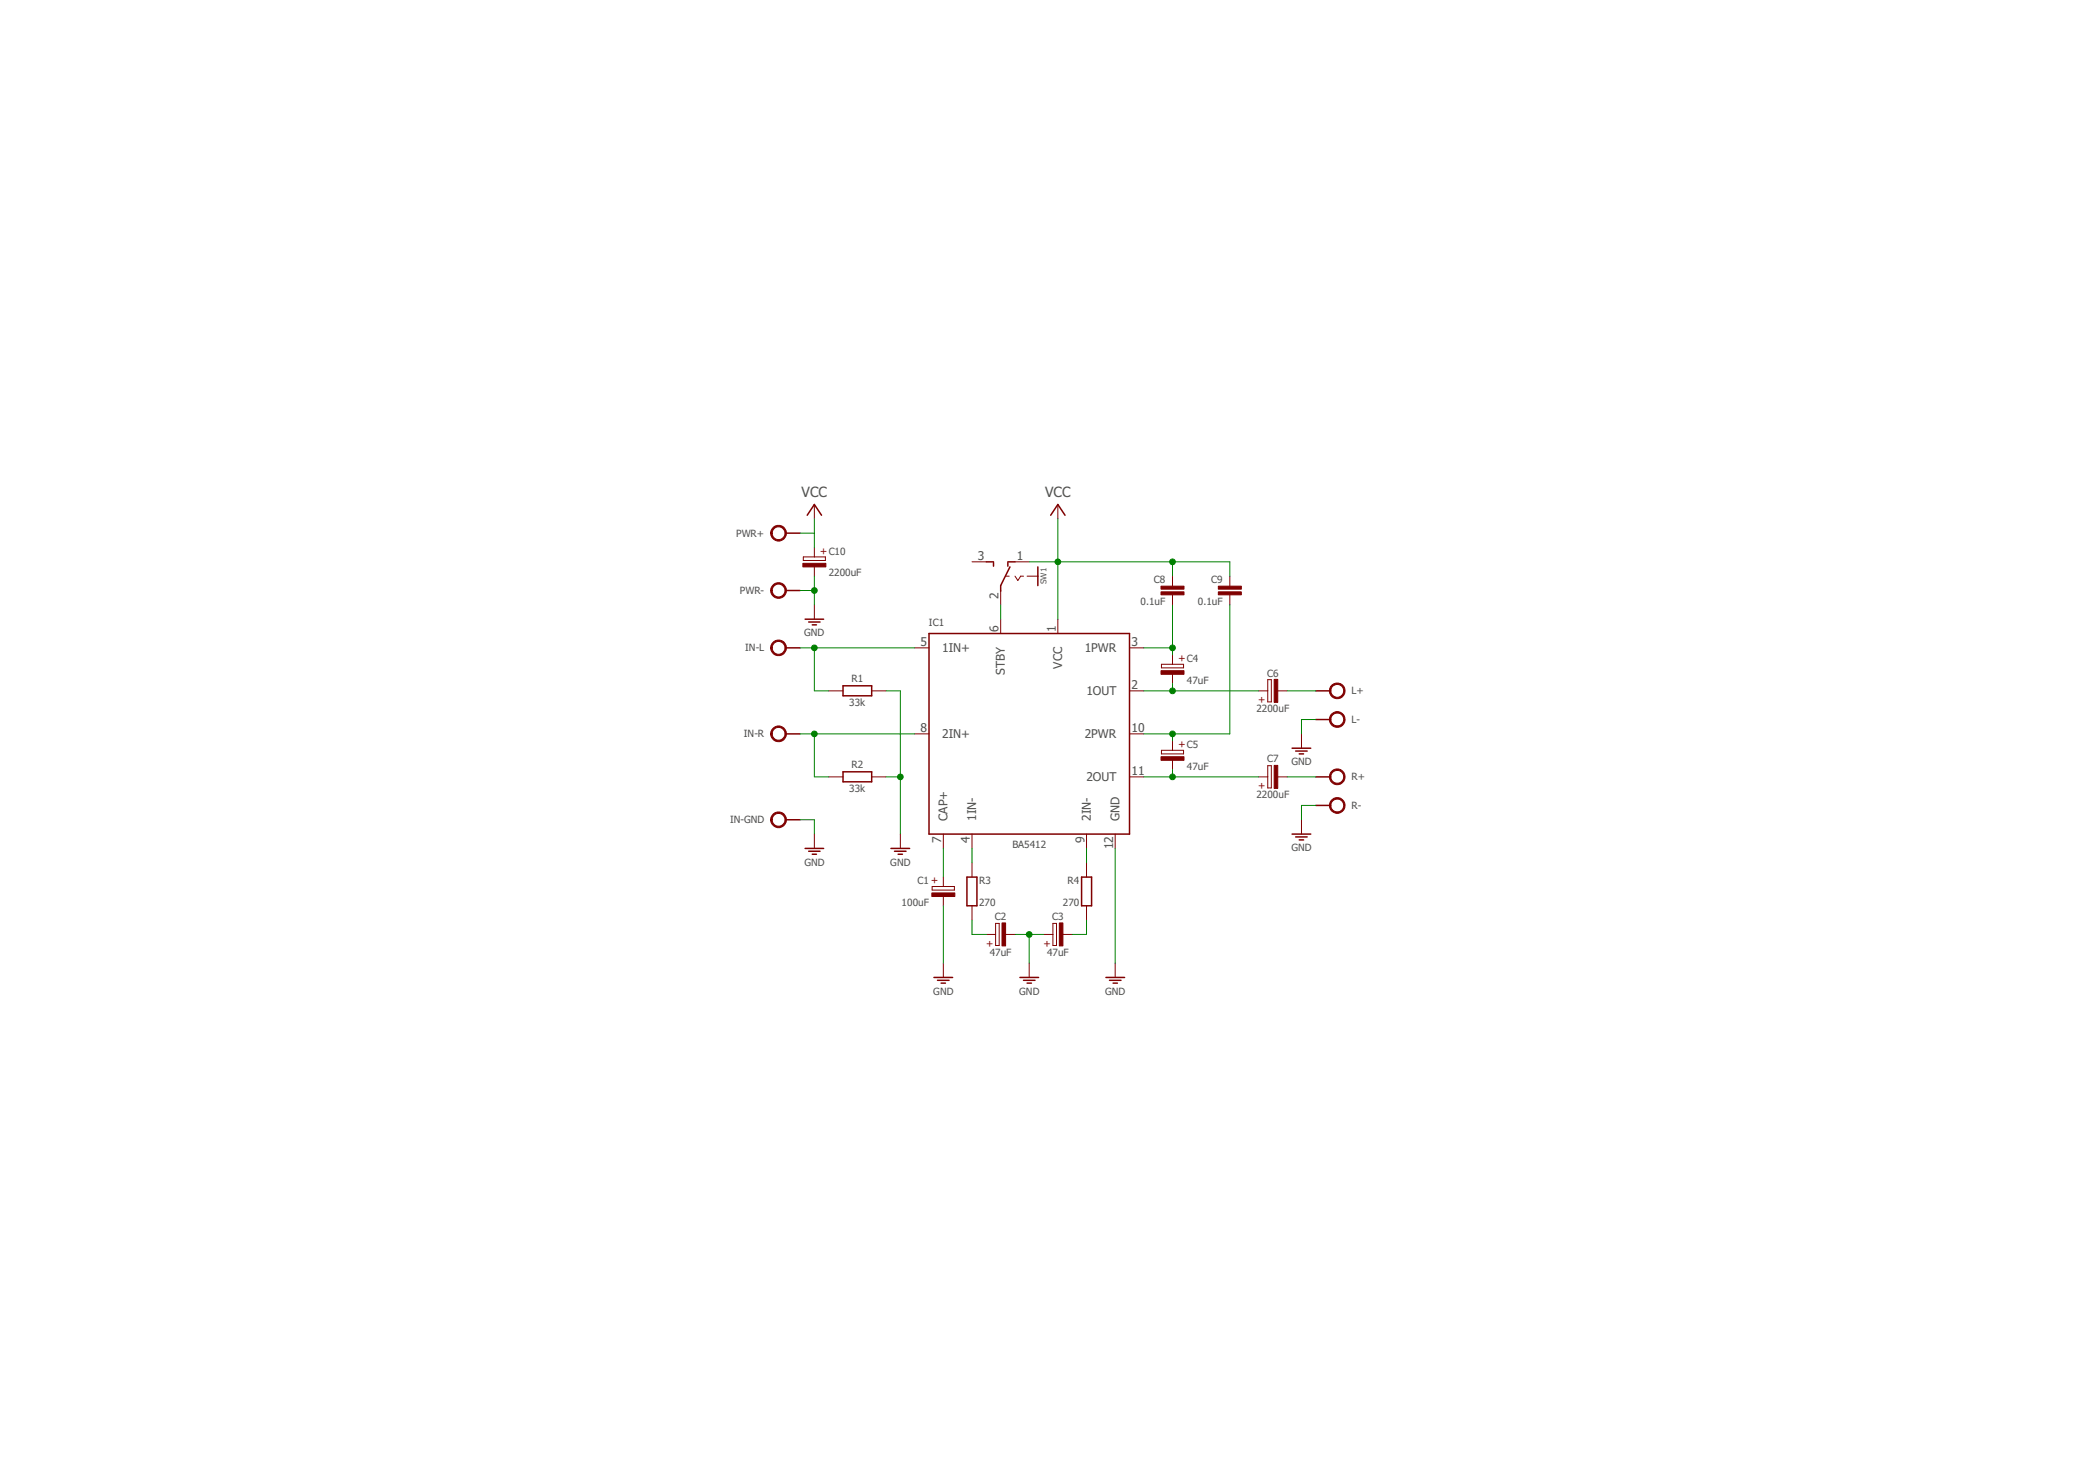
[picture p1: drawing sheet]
<svg xmlns="http://www.w3.org/2000/svg" width="297mm" height="210mm" viewBox="0 0 297 210" stroke-linecap="round" stroke-linejoin="round" font-family="sans-serif">
<g fill="none" stroke="#800000" stroke-width=".21">
<path d="M111.4 75.6h2M114.4 73l1.1-1.5 1 1.5M139.8 79.6h1.1M140.9 79.7v.5M142.9 79.7v.5M142.9 79.6h1M149 73l1-1.5 1 1.5M111.4 91.8h2M111.4 83.7h2M114.2 87.8h2.6M114.7 88.2h1.6M115.2 88.6h.6"/>
<path d="M119.5 97.2h4.1v1.4h-4.1zM131.7 89.8h28.4v28.4h-28.4zM143.2 80.3l-1.3 2.7v.8M147.2 80.3v2.7M186.6 97.9h2M111.4 116.2h2M111.4 104h2M119.5 109.4h4.1v1.4h-4.1zM183.2 118.2h2.6M183.2 106h2.6M183.7 106.4h1.6M183.7 118.6h1.6"/>
<path d="M184.2 106.8h.6M184.2 119h.6M186.6 102h2M186.6 114.2h2M186.6 110.1h2M114.2 120.2h2.6M114.7 120.6h1.6M115.2 121.1h.6M126.3 120.2h2.7M126.8 120.6h1.7M127.3 121.1h.7M132.4 138.5h2.7"/>
<path d="M132.9 138.9h1.7M133.4 139.3h.6M137.1 124.3h1.4v4.1h-1.4zM144.6 138.5h2.7M145.1 138.9h1.6M145.6 139.3h.6M153.4 124.3h1.4v4.1h-1.4zM156.8 138.5h2.6M157.3 138.9h1.6M157.8 139.3h.6"/>
</g>
<g fill="none" stroke="#800000" stroke-width=".14">
<path d="M113.9 78.9h3.1v.5h-3.1zM115.5 71.5v2M115.5 77.6v1.3M137.8 79.6h2M143.9 79.6h2M150 71.5v2M115.5 80.2v1.5M115.5 85.7v2.1M117.5 97.9h2M123.6 97.9h2M129.7 91.8h2M141.9 83.7v2"/>
<path d="M141.9 87.8v2M142.6 81.7h.5M143.9 81.7l.4 .6 .4-.6h.4M145.6 81.7h1.6M150 87.8v2M160.1 91.8h2.1M160.1 97.9h2.1M164.7 94.1h3.1v.6h-3.1zM166.2 81.7v1.4M166.2 84.3v1.4M166.2 92.8v1.3M166.2 95.5v1.4"/>
<path d="M174.4 81.7v1.4M174.4 84.3v1.4M178.4 97.9h1.3M179.7 96.3h.6v3.2h-.6zM181.1 97.9h1.4M115.5 118.2v2M117.5 110.1h2M123.6 110.1h2M127.7 118.2v2M129.7 104h2M133.8 118.2v2M137.8 118.2v2"/>
<path d="M154.1 118.2v2M158.1 118.2v2M160.1 104h2.1M160.1 110.1h2.1M164.7 106.3h3.1v.5h-3.1zM166.2 105v1.3M166.2 107.7v1.4M178.4 110.1h1.3M179.7 108.5h.6v3.2h-.6zM181.1 110.1h1.4M184.5 104v2M184.5 116.2v2"/>
<path d="M132.2 125.6h3.1v.6h-3.1zM133.8 124.3v1.3M133.8 127v1.4M133.8 136.5v2M137.8 122.3v2M137.8 128.4v2M139.8 132.4h1.4M141.2 130.9h.5v3.1h-.5zM142.5 132.4h1.4M145.9 136.5v2M148 132.4h1.3M149.3 130.9h.5v3.1h-.5z"/>
<path d="M150.6 132.4h1.4M154.1 122.3v2M154.1 128.4v2M158.1 136.5v2"/>
</g>
<g fill="#800000" stroke="#800000" stroke-width=".14">
<path d="M109.7 91a1.12 1.12 0 0 1 1.7 .3 1.12 1.12 0 0 1-.8 1.6 1.12 1.12 0 0 1-1.3-1.1h.2a.91 .91 0 0 1 1.2-.8 .91 .91 0 0 1 .3 1.5 .91 .91 0 0 1-1.5-.4v-.3h-.2v-.3z" fill-rule="evenodd"/>
<path d="M109.7 115.3a1.12 1.12 0 0 1 1.7 .4 1.12 1.12 0 0 1-.8 1.6 1.12 1.12 0 0 1-1.3-1.1h.2a.92 .92 0 0 1 1.3-.9 .92 .92 0 0 1 .2 1.6 .92 .92 0 0 1-1.5-.4v-.3h-.2v-.3z" fill-rule="evenodd"/>
<path d="M109.7 103.2a1.12 1.12 0 0 1 1.7 .3 1.12 1.12 0 0 1-.8 1.6 1.12 1.12 0 0 1-1.3-1.1h.2a.92 .92 0 0 1 1.3-.9 .92 .92 0 0 1 .2 1.6 .92 .92 0 0 1-1.5-.4v-.3h-.2v-.3z" fill-rule="evenodd"/>
<path d="M188.9 101.1a1.11 1.11 0 0 1 1.7 .4 1.11 1.11 0 0 1-.7 1.6 1.11 1.11 0 0 1-1.4-1.1h.2a.92 .92 0 0 1 1.3-.8 .92 .92 0 0 1 .2 1.6 .92 .92 0 0 1-1.5-.6v-.2h-.2v-.3z" fill-rule="evenodd"/>
<path d="M188.9 97.1a1.11 1.11 0 0 1 1.7 .3 1.11 1.11 0 0 1-.7 1.6 1.11 1.11 0 0 1-1.4-1.1h.2a.92 .92 0 0 1 1.3-.7 .92 .92 0 0 1 .2 1.5 .92 .92 0 0 1-1.5-.5v-.3h-.2v-.3z" fill-rule="evenodd"/>
<path d="M188.9 113.3a1.11 1.11 0 0 1 1.7 .4 1.11 1.11 0 0 1-.7 1.5 1.11 1.11 0 0 1-1.4-1h.2a.92 .92 0 0 1 1.4-.8 .92 .92 0 0 1 .1 1.6 .92 .92 0 0 1-1.5-.6v-.2h-.2l.2-.6z" fill-rule="evenodd"/>
<path d="M188.9 109.3a1.11 1.11 0 0 1 1.7 .3 1.11 1.11 0 0 1-.7 1.6 1.11 1.11 0 0 1-1.4-1.1h.2a.91 .91 0 0 1 1.2-.8 .91 .91 0 0 1 .4 1.4 .91 .91 0 0 1-1.5-.1l-.1-.5h-.2l.2-.6z" fill-rule="evenodd"/>
<path d="M109.7 82.8a1.12 1.12 0 0 1 1.7 .4 1.12 1.12 0 0 1-.8 1.6 1.12 1.12 0 0 1-1.3-1.1h.2a.91 .91 0 0 1 1.2-.9 .91 .91 0 0 1 .3 1.5 .91 .91 0 0 1-1.5-.4v-.2h-.2v-.3z" fill-rule="evenodd"/>
<path d="M109.7 74.7a1.12 1.12 0 0 1 1.7 .4 1.12 1.12 0 0 1-.8 1.6 1.12 1.12 0 0 1-1.3-1.1h.2a.92 .92 0 0 1 1.3-.9 .92 .92 0 0 1 .2 1.6 .92 .92 0 0 1-1.5-.5v-.2h-.2v-.4z" fill-rule="evenodd"/>
</g>
<g fill="#800000" stroke="#800000" stroke-width=".14">
<path d="M132.1 126.6h3.3v.5h-3.3z"/>
<path d="M142.1 130.8h.5v3.3h-.5z"/>
<path d="M150.2 130.8h.5v3.3h-.5z"/>
<path d="M164.6 95.1h3.3v.5h-3.3z"/>
<path d="M164.6 107.3h3.3v.5h-3.3z"/>
<path d="M180.7 96.3h.5v3.2h-.5z"/>
<path d="M180.7 108.5h.5v3.2h-.5z"/>
<path d="M164.6 83.9h3.3v.4h-3.3z"/>
<path d="M164.6 83.1h3.3v.4h-3.3z"/>
<path d="M172.7 83.9h3.3v.4h-3.3z"/>
<path d="M172.7 83.1h3.3v.4h-3.3z"/>
<path d="M113.8 79.8h3.3v.5h-3.3z"/>
</g>
<g fill="none" stroke="#008000" stroke-width=".14">
<path d="M113.4 75.6h2.1M115.5 73.5v4.1M145.9 79.6h28.5v2.1M150 73.5v14.3M166.2 79.6v2.1M113.4 83.7h2.1M113.4 91.8h16.3M115.5 81.7v4M115.5 91.8v6.1h2M125.6 97.9h2.1v20.3M141.9 85.7v2.1M162.2 97.9h16.2"/>
<path d="M162.2 91.8h4M166.2 85.7v7.1M166.2 96.9v1M174.4 85.7v18.3h-12.2M182.5 97.9h4.1M113.4 116.2h2.1v2M113.4 104h16.3M115.5 104v6.1h2M125.6 110.1h2.1M162.2 110.1h16.2M166.2 104v1M166.2 109.1v1"/>
<path d="M182.5 110.1h4.1M186.6 102h-2.1v2M186.6 114.2h-2.1v2M133.8 120.2v4.1M133.8 128.4v8.1M137.8 130.4v2h2M137.8 120.2v2.1M143.9 132.4h4.1M145.9 132.4v4.1M154.1 130.4v2h-2.1M154.1 120.2v2.1M158.1 120.2v16.3"/>
</g>
<g fill="#008000" stroke="#008000" stroke-width=".14">
<circle cx="127.7" cy="110.1" r=".4"/>
<circle cx="115.5" cy="83.7" r=".4"/>
<circle cx="145.9" cy="132.4" r=".4"/>
<circle cx="150" cy="79.6" r=".4"/>
<circle cx="166.2" cy="79.6" r=".4"/>
<circle cx="115.5" cy="91.8" r=".4"/>
<circle cx="115.5" cy="104" r=".4"/>
<circle cx="166.2" cy="91.8" r=".4"/>
<circle cx="166.2" cy="97.9" r=".4"/>
<circle cx="166.2" cy="110.1" r=".4"/>
<circle cx="166.2" cy="104" r=".4"/>
</g>
<g font-size="2" fill="#505050">
<text x="113.6" y="70.5">VCC</text>
<text x="148.2" y="70.5">VCC</text>
</g>
<g font-size="1.7" fill="#505050">
<text x="138.6" y="79.4">3</text>
<text x="144.2" y="79.4">1</text>
<text x="141.6" y="89.5" transform="rotate(-90 141.6 89.5)">6</text>
<text x="141.6" y="84.9" transform="rotate(-90 141.6 84.9)">2</text>
<text x="149.7" y="89.5" transform="rotate(-90 149.7 89.5)">1</text>
<text x="130.5" y="91.5">5</text>
<text x="133.6" y="92.4">1IN+</text>
<text x="142.5" y="95.6" transform="rotate(-90 142.5 95.6)">STBY</text>
<text x="150.6" y="94.7" transform="rotate(-90 150.6 94.7)">VCC</text>
<text x="153.8" y="92.4">1PWR</text>
<text x="160.4" y="91.5">3</text>
<text x="154" y="98.5">1OUT</text>
<text x="160.4" y="97.6">2</text>
<text x="130.5" y="103.7">8</text>
<text x="133.6" y="104.6">2IN+</text>
<text x="153.8" y="104.6">2PWR</text>
<text x="160.4" y="103.7">10</text>
<text x="154" y="110.7">2OUT</text>
<text x="160.4" y="109.8">11</text>
<text x="133.5" y="119.4" transform="rotate(-90 133.5 119.4)">7</text>
<text x="134.4" y="116.4" transform="rotate(-90 134.4 116.4)">CAP+</text>
<text x="137.5" y="119.4" transform="rotate(-90 137.5 119.4)">4</text>
<text x="138.4" y="116.4" transform="rotate(-90 138.4 116.4)">1IN-</text>
<text x="153.8" y="119.4" transform="rotate(-90 153.8 119.4)">9</text>
<text x="154.7" y="116.4" transform="rotate(-90 154.7 116.4)">2IN-</text>
<text x="158.7" y="116.4" transform="rotate(-90 158.7 116.4)">GND</text>
<text x="157.8" y="120.4" transform="rotate(-90 157.8 120.4)">12</text>
</g>
<g font-size="1.4" fill="#505050">
<text x="104.4" y="76.1">PWR+</text>
<text x="117.5" y="81.7">2200uF</text>
<text x="117.5" y="78.6">C10</text>
<text x="163.6" y="82.7">C8</text>
<text x="171.7" y="82.7">C9</text>
<text x="104.9" y="84.2">PWR-</text>
<text x="131.7" y="88.8">IC1</text>
<text x="161.7" y="85.7">0.1uF</text>
<text x="169.8" y="85.7">0.1uF</text>
<text x="105.7" y="92.3">IN-L</text>
<text x="114" y="90.2">GND</text>
<text x="168.3" y="93.9">C4</text>
<text x="179.7" y="95.9">C6</text>
<text x="120.4" y="100.1">33k</text>
<text x="120.7" y="96.7">R1</text>
<text x="168.3" y="96.9">47uF</text>
<text x="178.1" y="101">2200uF</text>
<text x="191.6" y="98.4">L+</text>
<text x="105.5" y="104.5">IN-R</text>
<text x="168.3" y="106">C5</text>
<text x="191.6" y="102.5">L-</text>
<text x="120.4" y="112.3">33k</text>
<text x="120.7" y="108.9">R2</text>
<text x="168.3" y="109.1">47uF</text>
<text x="178.1" y="113.1">2200uF</text>
<text x="179.7" y="108.1">C7</text>
<text x="183.1" y="108.5">GND</text>
<text x="191.6" y="110.6">R+</text>
<text x="103.5" y="116.7">IN-GND</text>
<text x="191.6" y="114.7">R-</text>
<text x="114" y="122.7">GND</text>
<text x="126.2" y="122.7">GND</text>
<text x="130.1" y="125.3">C1</text>
<text x="138.8" y="125.3">R3</text>
<text x="143.5" y="120.3">BA5412</text>
<text x="151.4" y="125.3">R4</text>
<text x="183.1" y="120.7">GND</text>
<text x="127.8" y="128.4">100uF</text>
<text x="138.8" y="128.4">270</text>
<text x="141.1" y="130.4">C2</text>
<text x="149.2" y="130.4">C3</text>
<text x="150.7" y="128.4">270</text>
<text x="140.3" y="135.5">47uF</text>
<text x="148.5" y="135.5">47uF</text>
<text x="132.3" y="141">GND</text>
<text x="144.5" y="141">GND</text>
<text x="156.7" y="141">GND</text>
</g>
<g font-size="1.4" fill="#800000">
<text x="117.2" y="78.6" transform="rotate(-90 117.2 78.6)">+</text>
<text x="168" y="93.9" transform="rotate(-90 168 93.9)">+</text>
<text x="178.4" y="99.7">+</text>
<text x="168" y="106" transform="rotate(-90 168 106)">+</text>
<text x="178.4" y="111.9">+</text>
<text x="133" y="125.3" transform="rotate(-90 133 125.3)">+</text>
<text x="139.8" y="134.2">+</text>
<text x="147.9" y="134.2">+</text>
</g>
<text font-size="1.1" fill="#505050" x="148.4" y="82.8" transform="rotate(-90 148.4 82.8)">SW1</text>
</svg>
